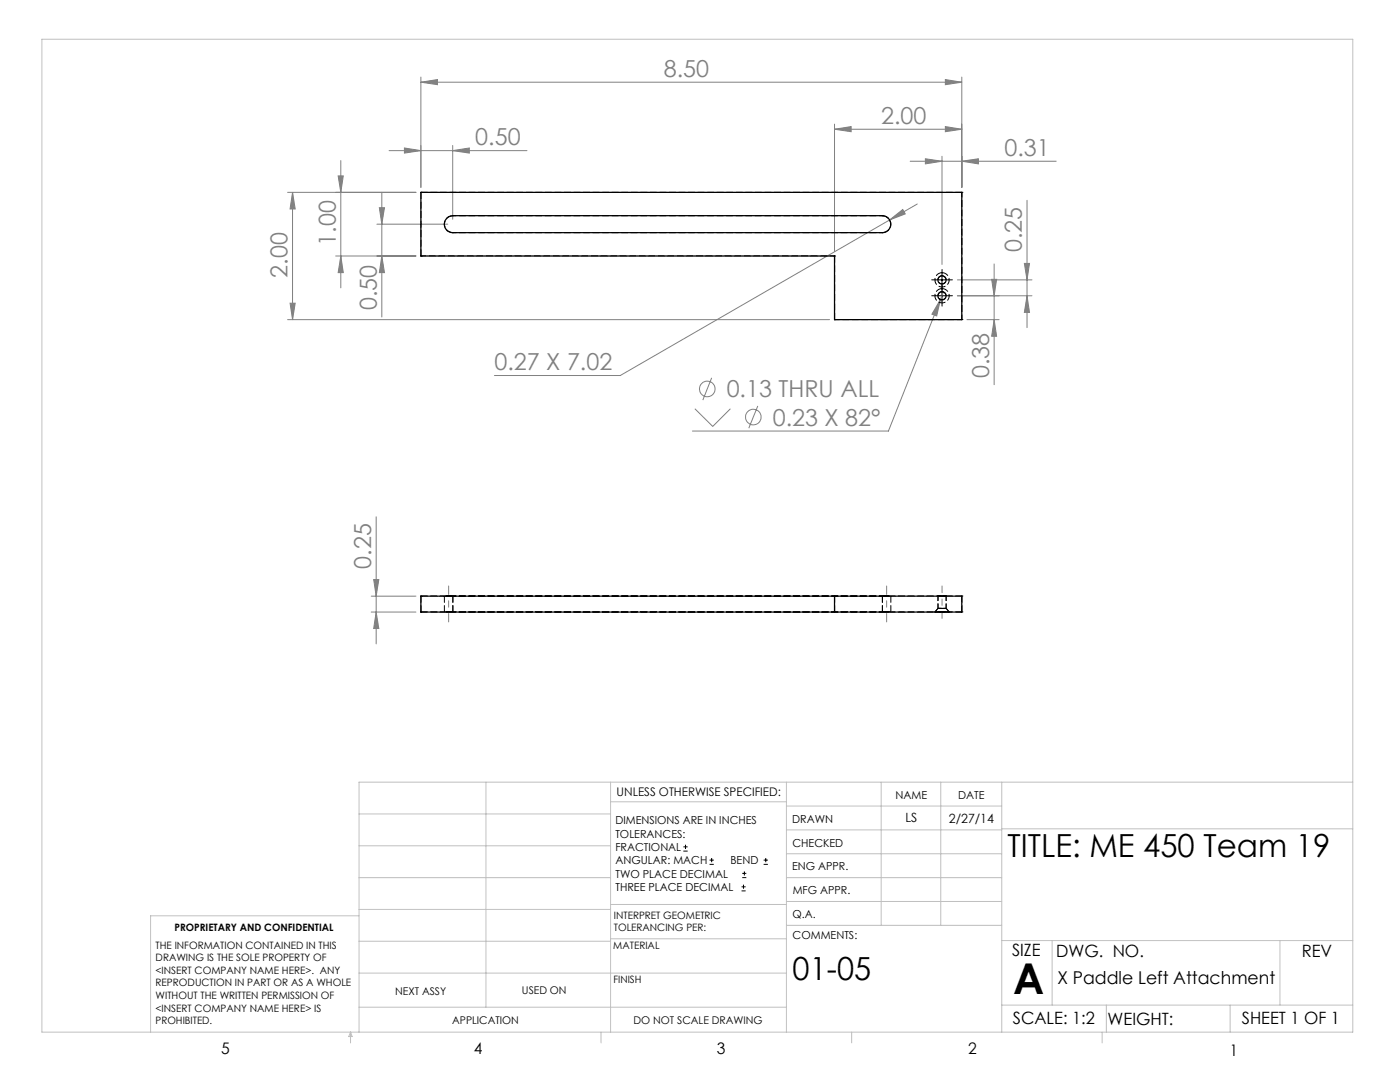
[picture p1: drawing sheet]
<svg xmlns="http://www.w3.org/2000/svg" width="279mm" height="216mm" viewBox="0 0 279 216" stroke-linecap="round" stroke-linejoin="round" font-family="sans-serif">
<g fill="none" stroke="#808080" stroke-width=".2">
<path d="M84 16.4l3.3-.5v1zM84 15.4v22M84 16.4h107.9M188.7 15.9l3.2 .5-3.2 .5zM191.9 15.4v22M57.4 38.4h25.6M58.4 38.4v25.4M58.4 38.4l.5 3.3h-1zM67.5 35.1h1l-.5 3.3zM68 32v25.4M76.2 38.4v24.9M77.6 30.1h27.6"/>
<path d="M80.7 29.5l3.3 .6-3.3 .5zM90.3 30.1l3.4-.6v1.1zM90.3 29v14.7M166.5 25.8l3.4-.5v1zM166.5 24.8v25.3M166.5 25.8h25.4M181.6 32.2h29.2M184.7 31.7l3.3 .5-3.3 .5zM188 31.2v21.6M188.7 25.3l3.2 .5-3.2 .5zM191.9 32.2l3.4-.5v1zM205 40v25.4"/>
<path d="M67 51.1h16M68 51.1l.5 3.3h-1zM75.2 44.7h14.2M75.7 41.5h1l-.5 3.2zM76.2 51.1l.5 3.3h-1zM177.6 43.9l2.6-2.1 .5 .9zM177.6 43.9l-53.8 31h-25.1M183.1 40.7l-5.5 3.2M187.7 59.8l-.8 3.2-.9-.3zM188.3 58.3l-11 27.7h-39.1M191.1 59h14.9M191.1 55.8h14.9"/>
<path d="M197.9 55.7h1l-.5 3.3zM198.4 52.7v24.1M204.4 52.6h1.1l-.5 3.2zM205 59l.5 3.3h-1.1zM57.4 63.8h108.2M57.9 60.5h1l-.5 3.3zM142 75.4l-1.7 4.4M193 63.8h6.4M198.4 63.8l.5 3.3h-1zM138.7 81.6l3.5 3.5 3.6-3.5M151.2 81l-1.8 4.4M74.1 119h8.9"/>
<path d="M74.6 115.6h1l-.5 3.4zM75.1 103.1v25.4M74.1 122.1h8.9M75.1 122.1l.5 3.3h-1z"/>
<circle cx="141.1" cy="77.6" r="1.55"/>
<circle cx="150.4" cy="83.2" r="1.55"/>
</g>
<g fill="none" stroke="#000" stroke-width=".2">
<path d="M186.7 59h2.5M186.7 55.8h2.5M188 54.6v2.5M188 57.8v2.5M136.4 169.8h.8M136.4 169h.8M136.8 168.6v.8M141.6 172.5h.9M141.6 171.6h.9M142 171.2v.8M148 177.8h.8M148 177h.8"/>
<path d="M148.1 175.1h.8M148.1 174.3h.8M148.4 176.5v.8M148.6 173.9v.8M152.4 172.5h.8M152.4 171.6h.8M152.8 171.2v.8"/>
</g>
<path d="M186.8 59h-.9M186.8 55.8h-.9M188 57.8v-.9M188 54.6v-.8M188 57.1v.8M189.3 59h.8M189.3 55.8h.8M188 60.3v.8" fill="none" stroke="#000" stroke-width=".2" stroke-dasharray="15.2 1.3 1.3 1.3"/>
<path d="M89.5 116.9v7.2M176.9 124.1v-7.2" fill="none" stroke="#808080" stroke-width=".2" stroke-dasharray="15.2 1.3 1.3 1.3" stroke-dashoffset="13.6"/>
<path d="M188 123.4v-6.5" fill="none" stroke="#808080" stroke-width=".2" stroke-dasharray="15.2 1.3 1.3 1.3" stroke-dashoffset="13.9"/>
<g fill="none" stroke="#c0c0c0" stroke-width=".2">
<path d="M8.4 7.8h261.6v198.2h-261.6zM97 156.1v44.9M121.8 156.1v49.9M121.8 160h35.2M157 156.1v49.9M175.9 156.1v28.5M187.7 156.1v28.5M199.9 156.1v49.9M270 156.1h-198.4v49.9M71.6 175.1h50.2M71.6 168.8h50.2M71.6 162.4h50.2"/>
<path d="M157 170.4h42.9M157 165.6h42.9M157 160.8h42.9M157 175.1h42.9M157 179.9h42.9M199.9 165.4h70.1M71.6 194.2h85.4M71.6 187.8h50.2M71.6 181.5h50.2M71.6 182.7h-41.5v23.3M121.8 187.3h35.2M121.8 180.5h35.2"/>
<path d="M157 184.6h42.9M199.9 187.7h70.1M210 187.7v12.9M255.4 187.7v12.9M70 206v2.1M70 206l.3 .8h-.7zM71.6 201h85.4M119.9 206v2.1M170 206v2.1M199.9 200.6h70.1M220 206v2.1M220.8 200.6v5.4"/>
<path d="M245.5 200.6v5.4"/>
</g>
<g fill="#808080">
<path d="M90.3 30.1l3.4-.6v1.1zM80.7 29.5l3.3 .6-3.3 .5z"/>
<path d="M84 16.4l3.3-.5v1zM188.7 15.9l3.2 .5-3.2 .5zM184.7 31.7l3.3 .5-3.3 .5zM191.9 32.2l3.4-.5v1zM166.5 25.8l3.4-.5v1zM188.7 25.3l3.2 .5-3.2 .5zM177.6 43.9l3.1-1.2-.5-.9zM187.7 59.8l-1.7 2.9 .9 .3z"/>
<path d="M205 59l.5 3.3h-1.1zM204.4 52.6h1.1l-.5 3.2z"/>
<path d="M74.6 115.6h1l-.5 3.4zM75.1 122.1l.5 3.3h-1zM197.9 55.7h1l-.5 3.3zM198.4 63.8l.5 3.3h-1zM67.5 35.1h1l-.5 3.3zM68 51.1l.5 3.3h-1zM58.4 38.4l.5 3.3h-1zM57.9 60.5h1l-.5 3.3zM75.7 41.5h1l-.5 3.2zM76.2 51.1l.5 3.3h-1z"/>
</g>
<g fill="none" stroke="#000" stroke-width=".25">
<path d="M84 38.4h107.9v25.4h-25.4v-12.7h-82.5zM89.3 43.4l1-.4h85.8a1.69 1.69 0 0 1 1.7 1.7 1.69 1.69 0 0 1-1.7 1.7h-85.8a1.69 1.69 0 0 1-1.5-1.1 1.69 1.69 0 0 1 .5-1.9zM84 119h107.9v3.1h-107.9zM166.5 119v3.1"/>
<circle cx="188" cy="55.9" r=".82"/>
<circle cx="188" cy="59" r=".82"/>
</g>
<g fill="none" stroke="#000" stroke-width=".2" stroke-dasharray="1.3 .6">
<path d="M84 38.4h.1M84 38.4v12.7M192 38.4h-108M192 38.4h.1M84 51.1h.1M90.4 43h.1M90.4 46.4h.1M166.6 51.1v12.7M166.6 51.1h.1M176.1 43h.1M176.1 46.4h.1M188 55a.82 .82 0 0 1 .8 1.2 .82 .82 0 0 1-1.4 .2 .82 .82 0 0 1 .4-1.3l.2-.1"/>
<path d="M188 58.2a.82 .82 0 0 1 .8 1.1 .82 .82 0 0 1-1.4 .3 .82 .82 0 0 1 .4-1.4h.2M188 57.6a1.43 1.43 0 0 1 1.3 2 1.43 1.43 0 0 1-2.4 .3 1.43 1.43 0 0 1 .8-2.3h.3M188 54.4a1.43 1.43 0 0 1 1.3 2.1 1.43 1.43 0 0 1-2.4 .2 1.43 1.43 0 0 1 .8-2.3h.3M166.6 63.8h.1M192 63.8h.1M84 118.9h.1M84 118.9v3.2M88.7 118.9v3.2M166.6 118.9h.1M166.6 118.9v3.2M188 118.9h.8h-1.6h.8M192 118.9v3.2"/>
<path d="M192 118.9h-108M192 118.9h.1M84 122.1h.1M90.4 122.1v-3.2M166.6 122.1h.1M176.1 122.1v-3.2M177.8 122.1v-3.2M187.8 121.4h1h-1.6h.6M188 121.4h.8h-1.6h.8M192 122.1h-108M192 122.1h.1"/>
</g>
<path d="M90.4 46.4h85.7M176.1 43h-85.7M90.4 118.9h85.7M176.1 118.9h-85.7M90.4 122.1h85.7M176.1 122.1h-85.7M188 122.1h1.4h-2.8h1.4" fill="none" stroke="#000" stroke-width=".2" stroke-dasharray="1.3 .6" stroke-dashoffset=".6"/>
<path d="M90.4 43a1.69 1.69 0 0 0-1.7 1.7 1.69 1.69 0 0 0 1.7 1.7M176.1 46.4a1.69 1.69 0 0 0 1.7-1.7 1.69 1.69 0 0 0-1.7-1.7M90.4 118.9h-1.7h1.7M176.1 118.9h1.7h-1.7M90.4 122.1h-1.7h1.7M176.1 122.1h1.7h-1.7" fill="none" stroke="#000" stroke-width=".2" stroke-dasharray="1.3 .6" stroke-dashoffset="-.1"/>
<path d="M187.2 121.4l-.6 .7M189.4 122.1l-.6-.7" fill="none" stroke="#000" stroke-width=".2" stroke-dasharray="1.3 .6" stroke-dashoffset=".5"/>
<path d="M187.2 118.9v2.5M188.8 121.4v-2.5" fill="none" stroke="#000" stroke-width=".2" stroke-dasharray="1.3 .6" stroke-dashoffset=".4"/>
<path d="M84 51.1h82.6M166.6 63.8h25.4M192 63.8v-25.4" fill="none" stroke="#000" stroke-width=".2" stroke-dasharray="1.3 .6" stroke-dashoffset=".3"/>
<text font-size="8.5" x="202.2" y="198.3">A</text>
<g font-size="6.3">
<text x="201.1" y="171">TITLE: ME 450 Team 19</text>
<text x="158.2" y="195.5">01-05</text>
</g>
<g font-size="4.7" fill="#808080">
<text x="132.5" y="15.4">8.50</text>
<text x="94.9" y="29">0.50</text>
<text x="175.8" y="24.7">2.00</text>
<text x="200.4" y="31.2">0.31</text>
<text x="67" y="49.1" transform="rotate(-90 67 49.1)">1.00</text>
<text x="204" y="50.3" transform="rotate(-90 204 50.3)">0.25</text>
<text x="57.4" y="55.4" transform="rotate(-90 57.4 55.4)">2.00</text>
<text x="75.2" y="61.9" transform="rotate(-90 75.2 61.9)">0.50</text>
<text x="98.7" y="73.9">0.27 X 7.02</text>
<text x="197.4" y="75.4" transform="rotate(-90 197.4 75.4)">0.38</text>
<text x="145" y="79.3">0.13 THRU ALL</text>
<text x="154.2" y="84.9">0.23 X 82°</text>
<text x="74.1" y="113.5" transform="rotate(-90 74.1 113.5)">0.25</text>
</g>
<text font-size="3.5" x="211" y="196.3">X Paddle Left Attachment</text>
<g font-size="3.4">
<text x="202" y="190.8">SIZE</text>
<text x="210.8" y="190.9">DWG. NO.</text>
<text x="259.8" y="191">REV</text>
<text x="202.1" y="204.4">SCALE: 1:2</text>
<text x="221" y="204.5">WEIGHT:</text>
<text x="247.8" y="204.4">SHEET 1 OF 1</text>
</g>
<g font-size="3.2">
<text x="44.2" y="210.4">5</text>
<text x="94.6" y="210.3">4</text>
<text x="143.1" y="210.4">3</text>
<text x="193.2" y="210.3">2</text>
<text x="245.4" y="210.6">1</text>
</g>
<g font-size="2.5">
<text x="180.7" y="164.1">LS</text>
<text x="189.4" y="164.2">2/27/14</text>
</g>
<text font-size="2.4" x="123.1" y="158.9">UNLESS OTHERWISE SPECIFIED:</text>
<g font-size="2.2">
<text x="178.7" y="159.4">NAME</text>
<text x="191.2" y="159.4">DATE</text>
<text x="122.8" y="164.5">DIMENSIONS ARE IN INCHES</text>
<text x="122.8" y="167.1">TOLERANCES:</text>
<text x="158.1" y="164.2">DRAWN</text>
<text x="122.8" y="169.8">FRACTIONAL</text>
<text x="122.8" y="172.5">ANGULAR: MACH</text>
<text x="145.8" y="172.5">BEND</text>
<text x="158.1" y="173.7">ENG APPR.</text>
<text x="158.2" y="169.1">CHECKED</text>
<text x="122.8" y="175.1">TWO PLACE DECIMAL</text>
<text x="122.8" y="177.8">THREE PLACE DECIMAL</text>
<text x="158.2" y="178.4">MFG APPR.</text>
<text x="158.2" y="183.2">Q.A.</text>
<text x="158.2" y="187.4">COMMENTS:</text>
</g>
<g font-size="2.1">
<text x="78.8" y="198.5">NEXT ASSY</text>
<text x="104.2" y="198.4">USED ON</text>
<text x="90.2" y="204.3">APPLICATION</text>
<text x="126.4" y="204.3">DO NOT SCALE DRAWING</text>
</g>
<g font-size="2">
<text x="34.8" y="185.7">PROPRIETARY AND CONFIDENTIAL</text>
<text x="122.5" y="183.3">INTERPRET GEOMETRIC</text>
<text x="122.5" y="185.9">TOLERANCING PER:</text>
<text x="31.1" y="189.3">THE INFORMATION CONTAINED IN THIS</text>
<text x="31.1" y="191.8">DRAWING IS THE SOLE PROPERTY OF</text>
<text x="122.4" y="189.4">MATERIAL</text>
<text x="31.1" y="194.3">&lt;INSERT COMPANY NAME HERE&gt;. ANY</text>
<text x="31.1" y="196.8">REPRODUCTION IN PART OR AS A WHOLE</text>
<text x="122.4" y="196.2">FINISH</text>
<text x="31.1" y="199.4">WITHOUT THE WRITTEN PERMISSION OF</text>
<text x="31.1" y="201.9">&lt;INSERT COMPANY NAME HERE&gt; IS</text>
<text x="31.1" y="204.4">PROHIBITED.</text>
</g>
</svg>
